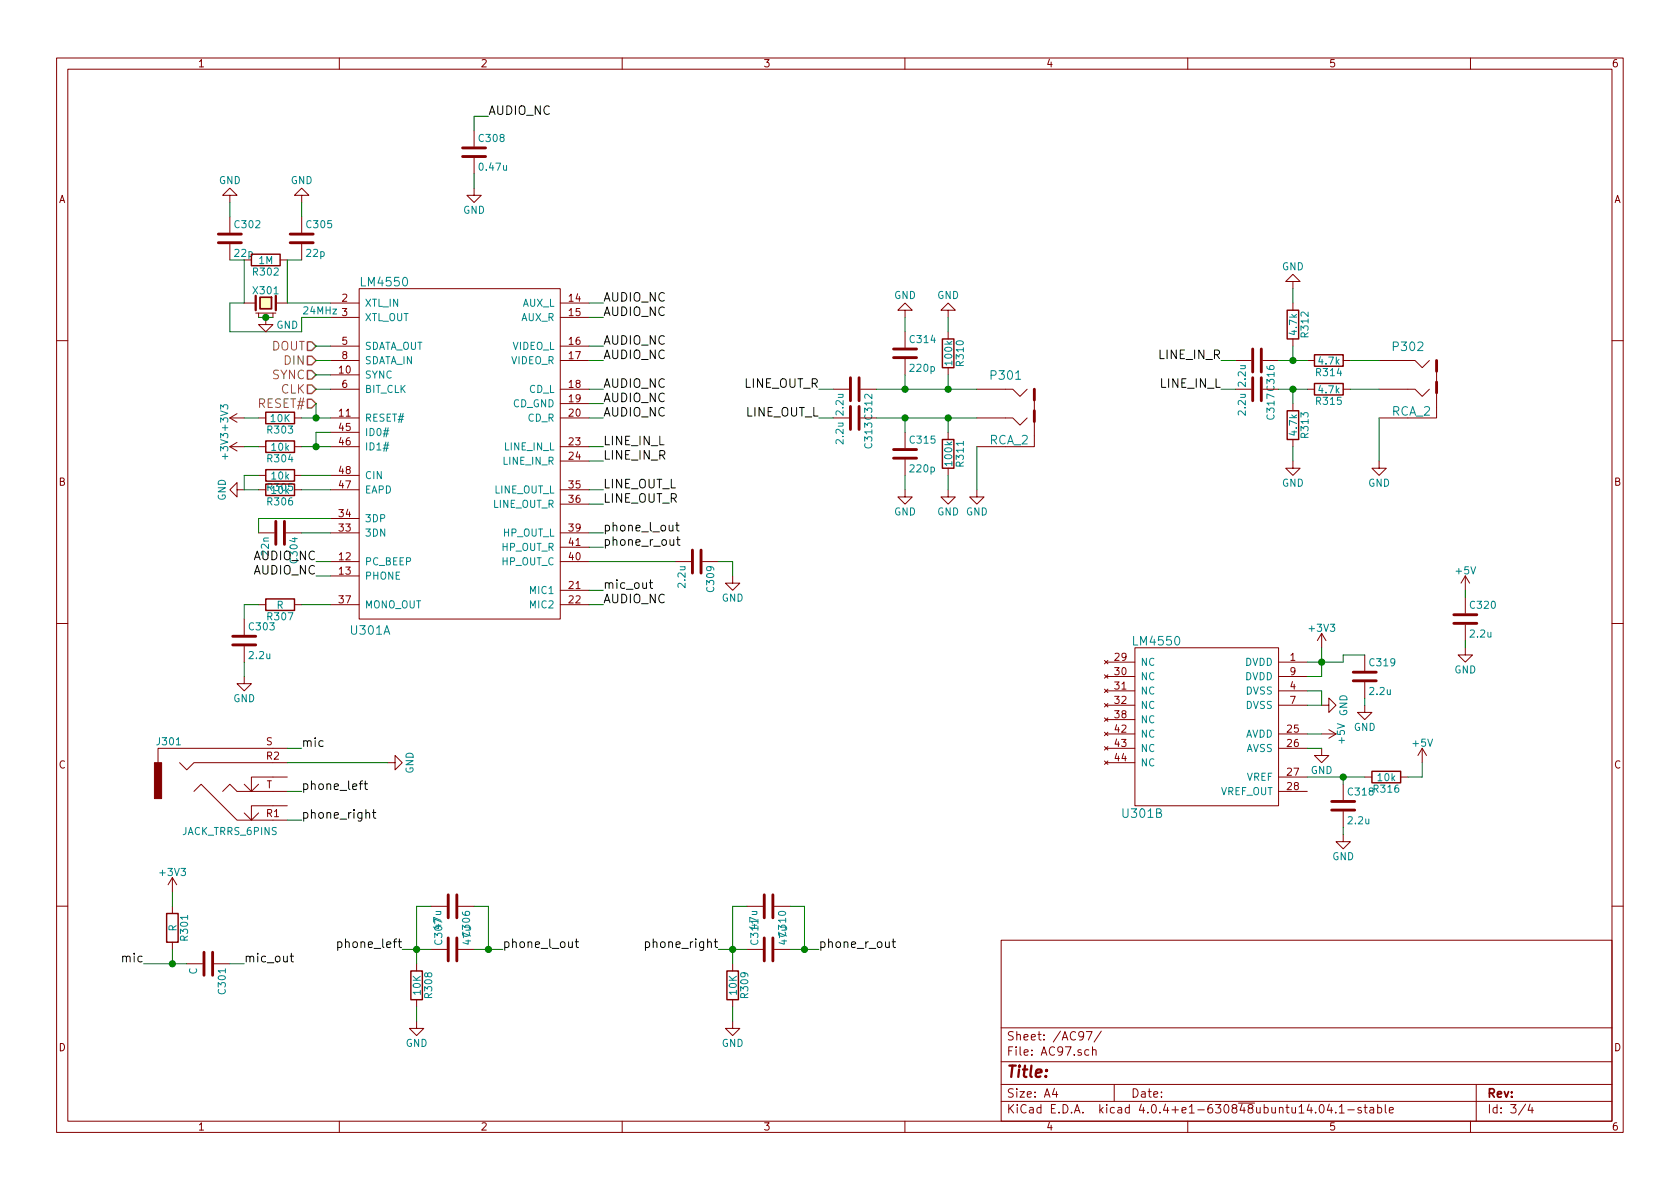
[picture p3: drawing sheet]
EESchema Schematic File Version 2
LIBS:power
LIBS:device
LIBS:transistors
LIBS:conn
LIBS:linear
LIBS:regul
LIBS:74xx
LIBS:cmos4000
LIBS:adc-dac
LIBS:memory
LIBS:xilinx
LIBS:microcontrollers
LIBS:dsp
LIBS:microchip
LIBS:analog_switches
LIBS:motorola
LIBS:texas
LIBS:intel
LIBS:audio
LIBS:interface
LIBS:digital-audio
LIBS:philips
LIBS:display
LIBS:cypress
LIBS:siliconi
LIBS:opto
LIBS:atmel
LIBS:contrib
LIBS:valves
LIBS:wbraun_ic_lib
LIBS:ac97_pmod-cache
EELAYER 25 0
EELAYER END
$Descr A4 11693 8268
encoding utf-8
Sheet 3 4
Title ""
Date ""
Rev ""
Comp ""
Comment1 ""
Comment2 ""
Comment3 ""
Comment4 ""
$EndDescr
$Comp
L LM4550 U301
U 1 1
P 3200 3150
F 0 "U301" H 2575 1925 60  0000 C CNN
F 1 "LM4550" H 2675 4350 60  0000 C CNN
F 2 "Housings_QFP:LQFP-48_7x7mm_Pitch0.5mm" H 4450 3225 60  0001 C CNN
F 3 "" H 4450 3225 60  0000 C CNN
	1    3200 3150
	1    0    0    -1  
$EndComp
$Comp
L C C305
U 1 1
P 2100 1650
F 0 "C305" H 2125 1750 50  0000 L CNN
F 1 "22p" H 2125 1550 50  0000 L CNN
F 2 "Capacitors_SMD:C_0805" H 2138 1500 50  0001 C CNN
F 3 "" H 2100 1650 50  0000 C CNN
	1    2100 1650
	1    0    0    -1  
$EndComp
$Comp
L C C302
U 1 1
P 1600 1650
F 0 "C302" H 1625 1750 50  0000 L CNN
F 1 "22p" H 1625 1550 50  0000 L CNN
F 2 "Capacitors_SMD:C_0805" H 1638 1500 50  0001 C CNN
F 3 "" H 1600 1650 50  0000 C CNN
	1    1600 1650
	1    0    0    -1  
$EndComp
$Comp
L R R302
U 1 1
P 1850 1800
F 0 "R302" V 1930 1800 50  0000 C CNN
F 1 "1M" V 1850 1800 50  0000 C CNN
F 2 "Resistors_SMD:R_0805" V 1780 1800 50  0001 C CNN
F 3 "" H 1850 1800 50  0000 C CNN
	1    1850 1800
	0    1    1    0   
$EndComp
$Comp
L R R303
U 1 1
P 1950 2900
F 0 "R303" V 2030 2900 50  0000 C CNN
F 1 "10K" V 1950 2900 50  0000 C CNN
F 2 "Resistors_SMD:R_0805" V 1880 2900 50  0001 C CNN
F 3 "" H 1950 2900 50  0000 C CNN
	1    1950 2900
	0    1    1    0   
$EndComp
$Comp
L R R304
U 1 1
P 1950 3100
F 0 "R304" V 2030 3100 50  0000 C CNN
F 1 "10k" V 1950 3100 50  0000 C CNN
F 2 "Resistors_SMD:R_0805" V 1880 3100 50  0001 C CNN
F 3 "" H 1950 3100 50  0000 C CNN
	1    1950 3100
	0    1    1    0   
$EndComp
$Comp
L R R305
U 1 1
P 1950 3300
F 0 "R305" V 2030 3300 50  0000 C CNN
F 1 "10k" V 1950 3300 50  0000 C CNN
F 2 "Resistors_SMD:R_0805" V 1880 3300 50  0001 C CNN
F 3 "" H 1950 3300 50  0000 C CNN
	1    1950 3300
	0    1    1    0   
$EndComp
$Comp
L R R306
U 1 1
P 1950 3400
F 0 "R306" V 2030 3400 50  0000 C CNN
F 1 "10k" V 1950 3400 50  0000 C CNN
F 2 "Resistors_SMD:R_0805" V 1880 3400 50  0001 C CNN
F 3 "" H 1950 3400 50  0000 C CNN
	1    1950 3400
	0    1    1    0   
$EndComp
$Comp
L C C304
U 1 1
P 1950 3700
F 0 "C304" H 1975 3800 50  0000 L CNN
F 1 "22n" H 1975 3600 50  0000 L CNN
F 2 "Capacitors_SMD:C_0805" H 1988 3550 50  0001 C CNN
F 3 "" H 1950 3700 50  0000 C CNN
	1    1950 3700
	0    1    1    0   
$EndComp
$Comp
L JACK_TRRS_6PINS J301
U 1 1
P 1600 5500
F 0 "J301" H 1175 5850 50  0000 C CNN
F 1 "JACK_TRRS_6PINS" H 1600 5225 50  0000 C CNN
F 2 "wbraun_smd:SJ-4351_X-SMT" H 1700 5350 50  0001 C CNN
F 3 "" H 1700 5350 50  0000 C CNN
	1    1600 5500
	1    0    0    -1  
$EndComp
Text Label 2100 5500 0    60   ~ 0
phone_left
Text Label 2100 5700 0    60   ~ 0
phone_right
Text Label 2100 5200 0    60   ~ 0
mic
$Comp
L GND #PWR309
U 1 1
P 2700 5300
F 0 "#PWR309" H 2700 5050 50  0001 C CNN
F 1 "GND" H 2700 5150 50  0000 C CNN
F 2 "" H 2700 5300 50  0000 C CNN
F 3 "" H 2700 5300 50  0000 C CNN
	1    2700 5300
	0    -1   -1   0   
$EndComp
$Comp
L GND #PWR302
U 1 1
P 1600 1400
F 0 "#PWR302" H 1600 1150 50  0001 C CNN
F 1 "GND" H 1600 1250 50  0000 C CNN
F 2 "" H 1600 1400 50  0000 C CNN
F 3 "" H 1600 1400 50  0000 C CNN
	1    1600 1400
	-1   0    0    1   
$EndComp
$Comp
L GND #PWR308
U 1 1
P 2100 1400
F 0 "#PWR308" H 2100 1150 50  0001 C CNN
F 1 "GND" H 2100 1250 50  0000 C CNN
F 2 "" H 2100 1400 50  0000 C CNN
F 3 "" H 2100 1400 50  0000 C CNN
	1    2100 1400
	-1   0    0    1   
$EndComp
Text HLabel 2200 2400 0    60   Input ~ 0
DOUT
Text HLabel 2200 2500 0    60   Input ~ 0
DIN
Text HLabel 2200 2600 0    60   Input ~ 0
SYNC
Text HLabel 2200 2700 0    60   Input ~ 0
CLK
$Comp
L +3V3 #PWR304
U 1 1
P 1700 3100
F 0 "#PWR304" H 1700 2950 50  0001 C CNN
F 1 "+3V3" H 1700 3240 50  0000 C CNN
F 2 "" H 1700 3100 50  0000 C CNN
F 3 "" H 1700 3100 50  0000 C CNN
	1    1700 3100
	0    -1   -1   0   
$EndComp
$Comp
L +3V3 #PWR303
U 1 1
P 1700 2900
F 0 "#PWR303" H 1700 2750 50  0001 C CNN
F 1 "+3V3" H 1700 3040 50  0000 C CNN
F 2 "" H 1700 2900 50  0000 C CNN
F 3 "" H 1700 2900 50  0000 C CNN
	1    1700 2900
	0    -1   -1   0   
$EndComp
Text HLabel 2200 2800 0    60   Input ~ 0
RESET#
$Comp
L GND #PWR305
U 1 1
P 1700 3400
F 0 "#PWR305" H 1700 3150 50  0001 C CNN
F 1 "GND" H 1700 3250 50  0000 C CNN
F 2 "" H 1700 3400 50  0000 C CNN
F 3 "" H 1700 3400 50  0000 C CNN
	1    1700 3400
	0    1    1    0   
$EndComp
$Comp
L R R301
U 1 1
P 1200 6450
F 0 "R301" V 1280 6450 50  0000 C CNN
F 1 "R" V 1200 6450 50  0000 C CNN
F 2 "Resistors_SMD:R_0805" V 1130 6450 50  0001 C CNN
F 3 "" H 1200 6450 50  0000 C CNN
	1    1200 6450
	1    0    0    -1  
$EndComp
$Comp
L C C301
U 1 1
P 1450 6700
F 0 "C301" H 1475 6800 50  0000 L CNN
F 1 "C" H 1475 6600 50  0000 L CNN
F 2 "Capacitors_SMD:C_0805" H 1488 6550 50  0001 C CNN
F 3 "" H 1450 6700 50  0000 C CNN
	1    1450 6700
	0    1    1    0   
$EndComp
$Comp
L +3V3 #PWR301
U 1 1
P 1200 6200
F 0 "#PWR301" H 1200 6050 50  0001 C CNN
F 1 "+3V3" H 1200 6340 50  0000 C CNN
F 2 "" H 1200 6200 50  0000 C CNN
F 3 "" H 1200 6200 50  0000 C CNN
	1    1200 6200
	1    0    0    -1  
$EndComp
$Comp
L C C307
U 1 1
P 3150 6600
F 0 "C307" H 3175 6700 50  0000 L CNN
F 1 "47u" H 3175 6500 50  0000 L CNN
F 2 "Capacitors_SMD:C_1206" H 3188 6450 50  0001 C CNN
F 3 "" H 3150 6600 50  0000 C CNN
	1    3150 6600
	0    -1   -1   0   
$EndComp
$Comp
L R R308
U 1 1
P 2900 6850
F 0 "R308" V 2980 6850 50  0000 C CNN
F 1 "10K" V 2900 6850 50  0000 C CNN
F 2 "Resistors_SMD:R_0805" V 2830 6850 50  0001 C CNN
F 3 "" H 2900 6850 50  0000 C CNN
	1    2900 6850
	1    0    0    -1  
$EndComp
$Comp
L GND #PWR310
U 1 1
P 2900 7100
F 0 "#PWR310" H 2900 6850 50  0001 C CNN
F 1 "GND" H 2900 6950 50  0000 C CNN
F 2 "" H 2900 7100 50  0000 C CNN
F 3 "" H 2900 7100 50  0000 C CNN
	1    2900 7100
	1    0    0    -1  
$EndComp
Text Label 1000 6700 2    60   ~ 0
mic
$Comp
L C C306
U 1 1
P 3150 6300
F 0 "C306" H 3175 6400 50  0000 L CNN
F 1 "47u" H 3175 6200 50  0000 L CNN
F 2 "Capacitors_SMD:C_1206" H 3188 6150 50  0001 C CNN
F 3 "" H 3150 6300 50  0000 C CNN
	1    3150 6300
	0    1    1    0   
$EndComp
$Comp
L C C311
U 1 1
P 5350 6600
F 0 "C311" H 5375 6700 50  0000 L CNN
F 1 "47u" H 5375 6500 50  0000 L CNN
F 2 "Capacitors_SMD:C_1206" H 5388 6450 50  0001 C CNN
F 3 "" H 5350 6600 50  0000 C CNN
	1    5350 6600
	0    -1   -1   0   
$EndComp
$Comp
L R R309
U 1 1
P 5100 6850
F 0 "R309" V 5180 6850 50  0000 C CNN
F 1 "10K" V 5100 6850 50  0000 C CNN
F 2 "Resistors_SMD:R_0805" V 5030 6850 50  0001 C CNN
F 3 "" H 5100 6850 50  0000 C CNN
	1    5100 6850
	1    0    0    -1  
$EndComp
$Comp
L GND #PWR313
U 1 1
P 5100 7100
F 0 "#PWR313" H 5100 6850 50  0001 C CNN
F 1 "GND" H 5100 6950 50  0000 C CNN
F 2 "" H 5100 7100 50  0000 C CNN
F 3 "" H 5100 7100 50  0000 C CNN
	1    5100 7100
	1    0    0    -1  
$EndComp
$Comp
L C C310
U 1 1
P 5350 6300
F 0 "C310" H 5375 6400 50  0000 L CNN
F 1 "47u" H 5375 6200 50  0000 L CNN
F 2 "Capacitors_SMD:C_1206" H 5388 6150 50  0001 C CNN
F 3 "" H 5350 6300 50  0000 C CNN
	1    5350 6300
	0    1    1    0   
$EndComp
Text Label 1700 6700 0    60   ~ 0
mic_out
Text Label 2800 6600 2    60   ~ 0
phone_left
Text Label 5000 6600 2    60   ~ 0
phone_right
Text Label 4200 4100 0    60   ~ 0
mic_out
Text Label 3500 6600 0    60   ~ 0
phone_l_out
Text Label 5700 6600 0    60   ~ 0
phone_r_out
$Comp
L C C309
U 1 1
P 4850 3900
F 0 "C309" H 4875 4000 50  0000 L CNN
F 1 "2.2u" H 4875 3800 50  0000 L CNN
F 2 "Capacitors_SMD:C_0805" H 4888 3750 50  0001 C CNN
F 3 "" H 4850 3900 50  0000 C CNN
	1    4850 3900
	0    1    1    0   
$EndComp
Text Label 4200 3700 0    60   ~ 0
phone_l_out
Text Label 4200 3800 0    60   ~ 0
phone_r_out
$Comp
L GND #PWR312
U 1 1
P 5100 4000
F 0 "#PWR312" H 5100 3750 50  0001 C CNN
F 1 "GND" H 5100 3850 50  0000 C CNN
F 2 "" H 5100 4000 50  0000 C CNN
F 3 "" H 5100 4000 50  0000 C CNN
	1    5100 4000
	1    0    0    -1  
$EndComp
$Comp
L RCA_2 P301
U 1 1
P 7000 2850
F 0 "P301" H 7000 3100 60  0000 C CNN
F 1 "RCA_2" H 7025 2650 60  0000 C CNN
F 2 "wbraun_smd:RCJ-222x" H 7000 2750 60  0001 C CNN
F 3 "" H 7000 2750 60  0000 C CNN
	1    7000 2850
	1    0    0    -1  
$EndComp
$Comp
L RCA_2 P302
U 1 1
P 9800 2650
F 0 "P302" H 9800 2900 60  0000 C CNN
F 1 "RCA_2" H 9825 2450 60  0000 C CNN
F 2 "wbraun_smd:RCJ-222x" H 9800 2550 60  0001 C CNN
F 3 "" H 9800 2550 60  0000 C CNN
	1    9800 2650
	1    0    0    -1  
$EndComp
$Comp
L R R310
U 1 1
P 6600 2450
F 0 "R310" V 6680 2450 50  0000 C CNN
F 1 "100k" V 6600 2450 50  0000 C CNN
F 2 "Resistors_SMD:R_0805" V 6530 2450 50  0001 C CNN
F 3 "" H 6600 2450 50  0000 C CNN
	1    6600 2450
	1    0    0    -1  
$EndComp
$Comp
L C C314
U 1 1
P 6300 2450
F 0 "C314" H 6325 2550 50  0000 L CNN
F 1 "220p" H 6325 2350 50  0000 L CNN
F 2 "Capacitors_SMD:C_0805" H 6338 2300 50  0001 C CNN
F 3 "" H 6300 2450 50  0000 C CNN
	1    6300 2450
	1    0    0    -1  
$EndComp
$Comp
L C C312
U 1 1
P 5950 2700
F 0 "C312" H 5975 2800 50  0000 L CNN
F 1 "2.2u" H 5975 2600 50  0000 L CNN
F 2 "Capacitors_SMD:C_0805" H 5988 2550 50  0001 C CNN
F 3 "" H 5950 2700 50  0000 C CNN
	1    5950 2700
	0    1    1    0   
$EndComp
$Comp
L C C313
U 1 1
P 5950 2900
F 0 "C313" H 5975 3000 50  0000 L CNN
F 1 "2.2u" H 5975 2800 50  0000 L CNN
F 2 "Capacitors_SMD:C_0805" H 5988 2750 50  0001 C CNN
F 3 "" H 5950 2900 50  0000 C CNN
	1    5950 2900
	0    1    1    0   
$EndComp
$Comp
L R R311
U 1 1
P 6600 3150
F 0 "R311" V 6680 3150 50  0000 C CNN
F 1 "100k" V 6600 3150 50  0000 C CNN
F 2 "Resistors_SMD:R_0805" V 6530 3150 50  0001 C CNN
F 3 "" H 6600 3150 50  0000 C CNN
	1    6600 3150
	1    0    0    -1  
$EndComp
$Comp
L C C315
U 1 1
P 6300 3150
F 0 "C315" H 6325 3250 50  0000 L CNN
F 1 "220p" H 6325 3050 50  0000 L CNN
F 2 "Capacitors_SMD:C_0805" H 6338 3000 50  0001 C CNN
F 3 "" H 6300 3150 50  0000 C CNN
	1    6300 3150
	1    0    0    -1  
$EndComp
$Comp
L GND #PWR317
U 1 1
P 6600 3400
F 0 "#PWR317" H 6600 3150 50  0001 C CNN
F 1 "GND" H 6600 3250 50  0000 C CNN
F 2 "" H 6600 3400 50  0000 C CNN
F 3 "" H 6600 3400 50  0000 C CNN
	1    6600 3400
	1    0    0    -1  
$EndComp
$Comp
L GND #PWR315
U 1 1
P 6300 3400
F 0 "#PWR315" H 6300 3150 50  0001 C CNN
F 1 "GND" H 6300 3250 50  0000 C CNN
F 2 "" H 6300 3400 50  0000 C CNN
F 3 "" H 6300 3400 50  0000 C CNN
	1    6300 3400
	1    0    0    -1  
$EndComp
$Comp
L GND #PWR316
U 1 1
P 6600 2200
F 0 "#PWR316" H 6600 1950 50  0001 C CNN
F 1 "GND" H 6600 2050 50  0000 C CNN
F 2 "" H 6600 2200 50  0000 C CNN
F 3 "" H 6600 2200 50  0000 C CNN
	1    6600 2200
	-1   0    0    1   
$EndComp
$Comp
L GND #PWR314
U 1 1
P 6300 2200
F 0 "#PWR314" H 6300 1950 50  0001 C CNN
F 1 "GND" H 6300 2050 50  0000 C CNN
F 2 "" H 6300 2200 50  0000 C CNN
F 3 "" H 6300 2200 50  0000 C CNN
	1    6300 2200
	-1   0    0    1   
$EndComp
$Comp
L GND #PWR318
U 1 1
P 6800 3400
F 0 "#PWR318" H 6800 3150 50  0001 C CNN
F 1 "GND" H 6800 3250 50  0000 C CNN
F 2 "" H 6800 3400 50  0000 C CNN
F 3 "" H 6800 3400 50  0000 C CNN
	1    6800 3400
	1    0    0    -1  
$EndComp
Text Label 5700 2900 2    60   ~ 0
LINE_OUT_L
Text Label 5700 2700 2    60   ~ 0
LINE_OUT_R
Text Label 4200 3500 0    60   ~ 0
LINE_OUT_R
Text Label 4200 3400 0    60   ~ 0
LINE_OUT_L
$Comp
L R R314
U 1 1
P 9250 2500
F 0 "R314" V 9330 2500 50  0000 C CNN
F 1 "4.7k" V 9250 2500 50  0000 C CNN
F 2 "Resistors_SMD:R_0805" V 9180 2500 50  0001 C CNN
F 3 "" H 9250 2500 50  0000 C CNN
	1    9250 2500
	0    1    1    0   
$EndComp
$Comp
L R R315
U 1 1
P 9250 2700
F 0 "R315" V 9330 2700 50  0000 C CNN
F 1 "4.7k" V 9250 2700 50  0000 C CNN
F 2 "Resistors_SMD:R_0805" V 9180 2700 50  0001 C CNN
F 3 "" H 9250 2700 50  0000 C CNN
	1    9250 2700
	0    1    1    0   
$EndComp
$Comp
L R R313
U 1 1
P 9000 2950
F 0 "R313" V 9080 2950 50  0000 C CNN
F 1 "4.7k" V 9000 2950 50  0000 C CNN
F 2 "Resistors_SMD:R_0805" V 8930 2950 50  0001 C CNN
F 3 "" H 9000 2950 50  0000 C CNN
	1    9000 2950
	1    0    0    -1  
$EndComp
$Comp
L R R312
U 1 1
P 9000 2250
F 0 "R312" V 9080 2250 50  0000 C CNN
F 1 "4.7k" V 9000 2250 50  0000 C CNN
F 2 "Resistors_SMD:R_0805" V 8930 2250 50  0001 C CNN
F 3 "" H 9000 2250 50  0000 C CNN
	1    9000 2250
	1    0    0    -1  
$EndComp
$Comp
L C C316
U 1 1
P 8750 2500
F 0 "C316" H 8775 2600 50  0000 L CNN
F 1 "2.2u" H 8775 2400 50  0000 L CNN
F 2 "Capacitors_SMD:C_0805" H 8788 2350 50  0001 C CNN
F 3 "" H 8750 2500 50  0000 C CNN
	1    8750 2500
	0    1    1    0   
$EndComp
$Comp
L C C317
U 1 1
P 8750 2700
F 0 "C317" H 8775 2800 50  0000 L CNN
F 1 "2.2u" H 8775 2600 50  0000 L CNN
F 2 "Capacitors_SMD:C_0805" H 8788 2550 50  0001 C CNN
F 3 "" H 8750 2700 50  0000 C CNN
	1    8750 2700
	0    1    1    0   
$EndComp
$Comp
L GND #PWR320
U 1 1
P 9000 3200
F 0 "#PWR320" H 9000 2950 50  0001 C CNN
F 1 "GND" H 9000 3050 50  0000 C CNN
F 2 "" H 9000 3200 50  0000 C CNN
F 3 "" H 9000 3200 50  0000 C CNN
	1    9000 3200
	1    0    0    -1  
$EndComp
$Comp
L GND #PWR327
U 1 1
P 9600 3200
F 0 "#PWR327" H 9600 2950 50  0001 C CNN
F 1 "GND" H 9600 3050 50  0000 C CNN
F 2 "" H 9600 3200 50  0000 C CNN
F 3 "" H 9600 3200 50  0000 C CNN
	1    9600 3200
	1    0    0    -1  
$EndComp
$Comp
L GND #PWR319
U 1 1
P 9000 2000
F 0 "#PWR319" H 9000 1750 50  0001 C CNN
F 1 "GND" H 9000 1850 50  0000 C CNN
F 2 "" H 9000 2000 50  0000 C CNN
F 3 "" H 9000 2000 50  0000 C CNN
	1    9000 2000
	-1   0    0    1   
$EndComp
Text Label 8500 2500 2    60   ~ 0
LINE_IN_R
Text Label 8500 2700 2    60   ~ 0
LINE_IN_L
Text Label 4200 3200 0    60   ~ 0
LINE_IN_R
Text Label 4200 3100 0    60   ~ 0
LINE_IN_L
$Comp
L R R307
U 1 1
P 1950 4200
F 0 "R307" V 2030 4200 50  0000 C CNN
F 1 "R" V 1950 4200 50  0000 C CNN
F 2 "Resistors_SMD:R_0805" V 1880 4200 50  0001 C CNN
F 3 "" H 1950 4200 50  0000 C CNN
	1    1950 4200
	0    1    1    0   
$EndComp
$Comp
L C C303
U 1 1
P 1700 4450
F 0 "C303" H 1725 4550 50  0000 L CNN
F 1 "2.2u" H 1725 4350 50  0000 L CNN
F 2 "Capacitors_SMD:C_0805" H 1738 4300 50  0001 C CNN
F 3 "" H 1700 4450 50  0000 C CNN
	1    1700 4450
	1    0    0    -1  
$EndComp
$Comp
L GND #PWR306
U 1 1
P 1700 4700
F 0 "#PWR306" H 1700 4450 50  0001 C CNN
F 1 "GND" H 1700 4550 50  0000 C CNN
F 2 "" H 1700 4700 50  0000 C CNN
F 3 "" H 1700 4700 50  0000 C CNN
	1    1700 4700
	1    0    0    -1  
$EndComp
Wire Wire Line
	2000 5200 2100 5200
Wire Wire Line
	2000 5300 2700 5300
Wire Wire Line
	2000 5500 2100 5500
Wire Wire Line
	2000 5700 2100 5700
Wire Wire Line
	2300 2200 2100 2200
Wire Wire Line
	2100 2200 2100 2300
Wire Wire Line
	2100 2300 1600 2300
Wire Wire Line
	1600 2300 1600 2100
Wire Wire Line
	1600 2100 1700 2100
Wire Wire Line
	2000 2100 2300 2100
Wire Wire Line
	2000 1800 2000 2100
Wire Wire Line
	1700 2100 1700 1800
Wire Wire Line
	2000 1800 2100 1800
Wire Wire Line
	1700 1800 1600 1800
Wire Wire Line
	2300 2400 2200 2400
Wire Wire Line
	2300 2500 2200 2500
Wire Wire Line
	2300 2600 2200 2600
Wire Wire Line
	2300 2700 2200 2700
Wire Wire Line
	2100 2900 2300 2900
Wire Wire Line
	2200 2800 2200 2900
Connection ~ 2200 2900
Wire Wire Line
	1700 2900 1800 2900
Wire Wire Line
	1700 3100 1800 3100
Wire Wire Line
	2100 3100 2300 3100
Wire Wire Line
	2300 3000 2200 3000
Wire Wire Line
	2200 3000 2200 3100
Connection ~ 2200 3100
Wire Wire Line
	1800 3300 1700 3300
Wire Wire Line
	1700 3300 1700 3400
Wire Wire Line
	1700 3400 1800 3400
Wire Wire Line
	2100 3300 2300 3300
Wire Wire Line
	2100 3400 2300 3400
Wire Wire Line
	2100 3700 2300 3700
Wire Wire Line
	2300 3600 1800 3600
Wire Wire Line
	1800 3600 1800 3700
Wire Wire Line
	2100 1400 2100 1500
Wire Wire Line
	1600 1400 1600 1500
Wire Wire Line
	2800 6600 3000 6600
Wire Wire Line
	2900 6300 2900 6700
Wire Wire Line
	2900 7000 2900 7100
Connection ~ 2900 6600
Wire Wire Line
	3300 6600 3500 6600
Wire Wire Line
	1200 6200 1200 6300
Wire Wire Line
	1200 6600 1200 6700
Wire Wire Line
	1000 6700 1300 6700
Wire Wire Line
	1600 6700 1700 6700
Connection ~ 1200 6700
Wire Wire Line
	3000 6300 2900 6300
Wire Wire Line
	3300 6300 3400 6300
Wire Wire Line
	3400 6300 3400 6600
Connection ~ 3400 6600
Wire Wire Line
	5000 6600 5200 6600
Wire Wire Line
	5100 6300 5100 6700
Wire Wire Line
	5100 7000 5100 7100
Connection ~ 5100 6600
Wire Wire Line
	5500 6600 5700 6600
Wire Wire Line
	5200 6300 5100 6300
Wire Wire Line
	5500 6300 5600 6300
Wire Wire Line
	5600 6300 5600 6600
Connection ~ 5600 6600
Wire Wire Line
	4100 4100 4200 4100
Wire Wire Line
	4100 3700 4200 3700
Wire Wire Line
	4100 3800 4200 3800
Wire Wire Line
	4100 3900 4700 3900
Wire Wire Line
	5000 3900 5100 3900
Wire Wire Line
	5100 3900 5100 4000
Wire Wire Line
	6100 2700 6800 2700
Wire Wire Line
	6300 2600 6300 2700
Connection ~ 6300 2700
Wire Wire Line
	6600 2600 6600 2700
Connection ~ 6600 2700
Wire Wire Line
	6600 2300 6600 2200
Wire Wire Line
	6300 2200 6300 2300
Wire Wire Line
	6100 2900 6800 2900
Wire Wire Line
	6600 2900 6600 3000
Connection ~ 6600 2900
Wire Wire Line
	6300 2900 6300 3000
Connection ~ 6300 2900
Wire Wire Line
	6600 3300 6600 3400
Wire Wire Line
	6300 3300 6300 3400
Wire Wire Line
	6800 3100 6800 3400
Wire Wire Line
	5800 2700 5700 2700
Wire Wire Line
	5800 2900 5700 2900
Wire Wire Line
	4100 3400 4200 3400
Wire Wire Line
	4100 3500 4200 3500
Wire Wire Line
	9600 2500 9400 2500
Wire Wire Line
	9600 2700 9400 2700
Wire Wire Line
	8900 2500 9100 2500
Wire Wire Line
	9000 2400 9000 2500
Connection ~ 9000 2500
Wire Wire Line
	8900 2700 9100 2700
Wire Wire Line
	9000 2700 9000 2800
Connection ~ 9000 2700
Wire Wire Line
	9000 3100 9000 3200
Wire Wire Line
	9000 2000 9000 2100
Wire Wire Line
	9600 2900 9600 3200
Wire Wire Line
	8600 2500 8500 2500
Wire Wire Line
	8600 2700 8500 2700
Wire Wire Line
	4100 3100 4200 3100
Wire Wire Line
	4100 3200 4200 3200
Wire Wire Line
	2300 4200 2100 4200
Wire Wire Line
	1800 4200 1700 4200
Wire Wire Line
	1700 4200 1700 4300
Wire Wire Line
	2300 3900 2200 3900
Wire Wire Line
	2300 4000 2200 4000
Wire Wire Line
	4100 2100 4200 2100
Wire Wire Line
	4100 2200 4200 2200
Wire Wire Line
	4100 2400 4200 2400
Wire Wire Line
	4100 2500 4200 2500
Wire Wire Line
	4100 2700 4200 2700
Wire Wire Line
	4100 2800 4200 2800
Wire Wire Line
	4100 2900 4200 2900
Text Label 2200 3900 2    60   ~ 0
AUDIO_NC
Text Label 2200 4000 2    60   ~ 0
AUDIO_NC
Text Label 4200 2100 0    60   ~ 0
AUDIO_NC
Text Label 4200 2200 0    60   ~ 0
AUDIO_NC
Text Label 4200 2400 0    60   ~ 0
AUDIO_NC
Text Label 4200 2500 0    60   ~ 0
AUDIO_NC
Text Label 4200 2700 0    60   ~ 0
AUDIO_NC
Text Label 4200 2800 0    60   ~ 0
AUDIO_NC
Text Label 4200 2900 0    60   ~ 0
AUDIO_NC
Wire Wire Line
	4100 4200 4200 4200
Text Label 4200 4200 0    60   ~ 0
AUDIO_NC
$Comp
L C C308
U 1 1
P 3300 1050
F 0 "C308" H 3325 1150 50  0000 L CNN
F 1 "0.47u" H 3325 950 50  0000 L CNN
F 2 "Capacitors_SMD:C_0805" H 3338 900 50  0001 C CNN
F 3 "" H 3300 1050 50  0000 C CNN
	1    3300 1050
	1    0    0    -1  
$EndComp
$Comp
L GND #PWR311
U 1 1
P 3300 1300
F 0 "#PWR311" H 3300 1050 50  0001 C CNN
F 1 "GND" H 3300 1150 50  0000 C CNN
F 2 "" H 3300 1300 50  0000 C CNN
F 3 "" H 3300 1300 50  0000 C CNN
	1    3300 1300
	1    0    0    -1  
$EndComp
Wire Wire Line
	3300 1200 3300 1300
Wire Wire Line
	3300 900  3300 800 
Wire Wire Line
	3300 800  3400 800 
Text Label 3400 800  0    60   ~ 0
AUDIO_NC
Wire Wire Line
	1700 4600 1700 4700
$Comp
L CRYSTAL_SMD_4 X301
U 1 1
P 1850 2100
F 0 "X301" H 1850 2190 50  0000 C CNN
F 1 "24MHz" H 1350 2050 50  0000 L CNN
F 2 "wbraun_smd:Crystal_6.0x3.6" H 1850 2100 50  0001 C CNN
F 3 "" H 1850 2100 50  0000 C CNN
	1    1850 2100
	-1   0    0    -1  
$EndComp
$Comp
L GND #PWR307
U 1 1
P 1850 2200
F 0 "#PWR307" H 1850 1950 50  0001 C CNN
F 1 "GND" H 2000 2150 50  0000 C CNN
F 2 "" H 1850 2200 50  0000 C CNN
F 3 "" H 1850 2200 50  0000 C CNN
	1    1850 2200
	1    0    0    -1  
$EndComp
Wire Wire Line
	1800 2200 1900 2200
Connection ~ 1850 2200
$Comp
L LM4550 U301
U 2 1
P 8400 5050
F 0 "U301" H 7950 4450 60  0000 C CNN
F 1 "LM4550" H 8050 5650 60  0000 C CNN
F 2 "Housings_QFP:LQFP-48_7x7mm_Pitch0.5mm" H 9650 5125 60  0001 C CNN
F 3 "" H 9650 5125 60  0000 C CNN
	2    8400 5050
	1    0    0    -1  
$EndComp
$Comp
L +3V3 #PWR321
U 1 1
P 9200 4500
F 0 "#PWR321" H 9200 4350 50  0001 C CNN
F 1 "+3V3" H 9200 4640 50  0000 C CNN
F 2 "" H 9200 4500 50  0000 C CNN
F 3 "" H 9200 4500 50  0000 C CNN
	1    9200 4500
	1    0    0    -1  
$EndComp
$Comp
L +5V #PWR323
U 1 1
P 9200 5100
F 0 "#PWR323" H 9200 4950 50  0001 C CNN
F 1 "+5V" H 9200 5240 50  0000 C CNN
F 2 "" H 9200 5100 50  0000 C CNN
F 3 "" H 9200 5100 50  0000 C CNN
	1    9200 5100
	0    1    1    0   
$EndComp
$Comp
L GND #PWR322
U 1 1
P 9200 4900
F 0 "#PWR322" H 9200 4650 50  0001 C CNN
F 1 "GND" H 9200 4750 50  0000 C CNN
F 2 "" H 9200 4900 50  0000 C CNN
F 3 "" H 9200 4900 50  0000 C CNN
	1    9200 4900
	0    -1   -1   0   
$EndComp
$Comp
L GND #PWR324
U 1 1
P 9200 5200
F 0 "#PWR324" H 9200 4950 50  0001 C CNN
F 1 "GND" H 9200 5050 50  0000 C CNN
F 2 "" H 9200 5200 50  0000 C CNN
F 3 "" H 9200 5200 50  0000 C CNN
	1    9200 5200
	1    0    0    -1  
$EndComp
$Comp
L R R316
U 1 1
P 9650 5400
F 0 "R316" V 9730 5400 50  0000 C CNN
F 1 "10k" V 9650 5400 50  0000 C CNN
F 2 "Resistors_SMD:R_0805" V 9580 5400 50  0001 C CNN
F 3 "" H 9650 5400 50  0000 C CNN
	1    9650 5400
	0    1    1    0   
$EndComp
$Comp
L C C318
U 1 1
P 9350 5600
F 0 "C318" H 9375 5700 50  0000 L CNN
F 1 "2.2u" H 9375 5500 50  0000 L CNN
F 2 "Capacitors_SMD:C_0805" H 9388 5450 50  0001 C CNN
F 3 "" H 9350 5600 50  0000 C CNN
	1    9350 5600
	1    0    0    -1  
$EndComp
$Comp
L GND #PWR325
U 1 1
P 9350 5800
F 0 "#PWR325" H 9350 5550 50  0001 C CNN
F 1 "GND" H 9350 5650 50  0000 C CNN
F 2 "" H 9350 5800 50  0000 C CNN
F 3 "" H 9350 5800 50  0000 C CNN
	1    9350 5800
	1    0    0    -1  
$EndComp
Wire Wire Line
	9100 4600 9350 4600
Wire Wire Line
	9200 4500 9200 4700
Wire Wire Line
	9200 4700 9100 4700
Connection ~ 9200 4600
Wire Wire Line
	9100 4800 9200 4800
Wire Wire Line
	9200 4800 9200 4900
Wire Wire Line
	9200 4900 9100 4900
Wire Wire Line
	9100 5100 9200 5100
Wire Wire Line
	9100 5200 9200 5200
Wire Wire Line
	9100 5400 9500 5400
Wire Wire Line
	9350 5450 9350 5400
Connection ~ 9350 5400
Wire Wire Line
	9350 5750 9350 5800
$Comp
L +5V #PWR328
U 1 1
P 9900 5300
F 0 "#PWR328" H 9900 5150 50  0001 C CNN
F 1 "+5V" H 9900 5440 50  0000 C CNN
F 2 "" H 9900 5300 50  0000 C CNN
F 3 "" H 9900 5300 50  0000 C CNN
	1    9900 5300
	1    0    0    -1  
$EndComp
Wire Wire Line
	9900 5300 9900 5400
Wire Wire Line
	9900 5400 9800 5400
$Comp
L C C319
U 1 1
P 9500 4700
F 0 "C319" H 9525 4800 50  0000 L CNN
F 1 "2.2u" H 9525 4600 50  0000 L CNN
F 2 "Capacitors_SMD:C_0805" H 9538 4550 50  0001 C CNN
F 3 "" H 9500 4700 50  0000 C CNN
	1    9500 4700
	1    0    0    -1  
$EndComp
Wire Wire Line
	9350 4600 9350 4550
Wire Wire Line
	9350 4550 9500 4550
$Comp
L GND #PWR326
U 1 1
P 9500 4900
F 0 "#PWR326" H 9500 4650 50  0001 C CNN
F 1 "GND" H 9500 4750 50  0000 C CNN
F 2 "" H 9500 4900 50  0000 C CNN
F 3 "" H 9500 4900 50  0000 C CNN
	1    9500 4900
	1    0    0    -1  
$EndComp
Wire Wire Line
	9500 4850 9500 4900
$Comp
L +5V #PWR329
U 1 1
P 10200 4100
F 0 "#PWR329" H 10200 3950 50  0001 C CNN
F 1 "+5V" H 10200 4240 50  0000 C CNN
F 2 "" H 10200 4100 50  0000 C CNN
F 3 "" H 10200 4100 50  0000 C CNN
	1    10200 4100
	1    0    0    -1  
$EndComp
$Comp
L C C320
U 1 1
P 10200 4300
F 0 "C320" H 10225 4400 50  0000 L CNN
F 1 "2.2u" H 10225 4200 50  0000 L CNN
F 2 "Capacitors_SMD:C_0805" H 10238 4150 50  0001 C CNN
F 3 "" H 10200 4300 50  0000 C CNN
	1    10200 4300
	1    0    0    -1  
$EndComp
$Comp
L GND #PWR330
U 1 1
P 10200 4500
F 0 "#PWR330" H 10200 4250 50  0001 C CNN
F 1 "GND" H 10200 4350 50  0000 C CNN
F 2 "" H 10200 4500 50  0000 C CNN
F 3 "" H 10200 4500 50  0000 C CNN
	1    10200 4500
	1    0    0    -1  
$EndComp
Wire Wire Line
	10200 4100 10200 4150
Wire Wire Line
	10200 4450 10200 4500
$EndSCHEMATC
